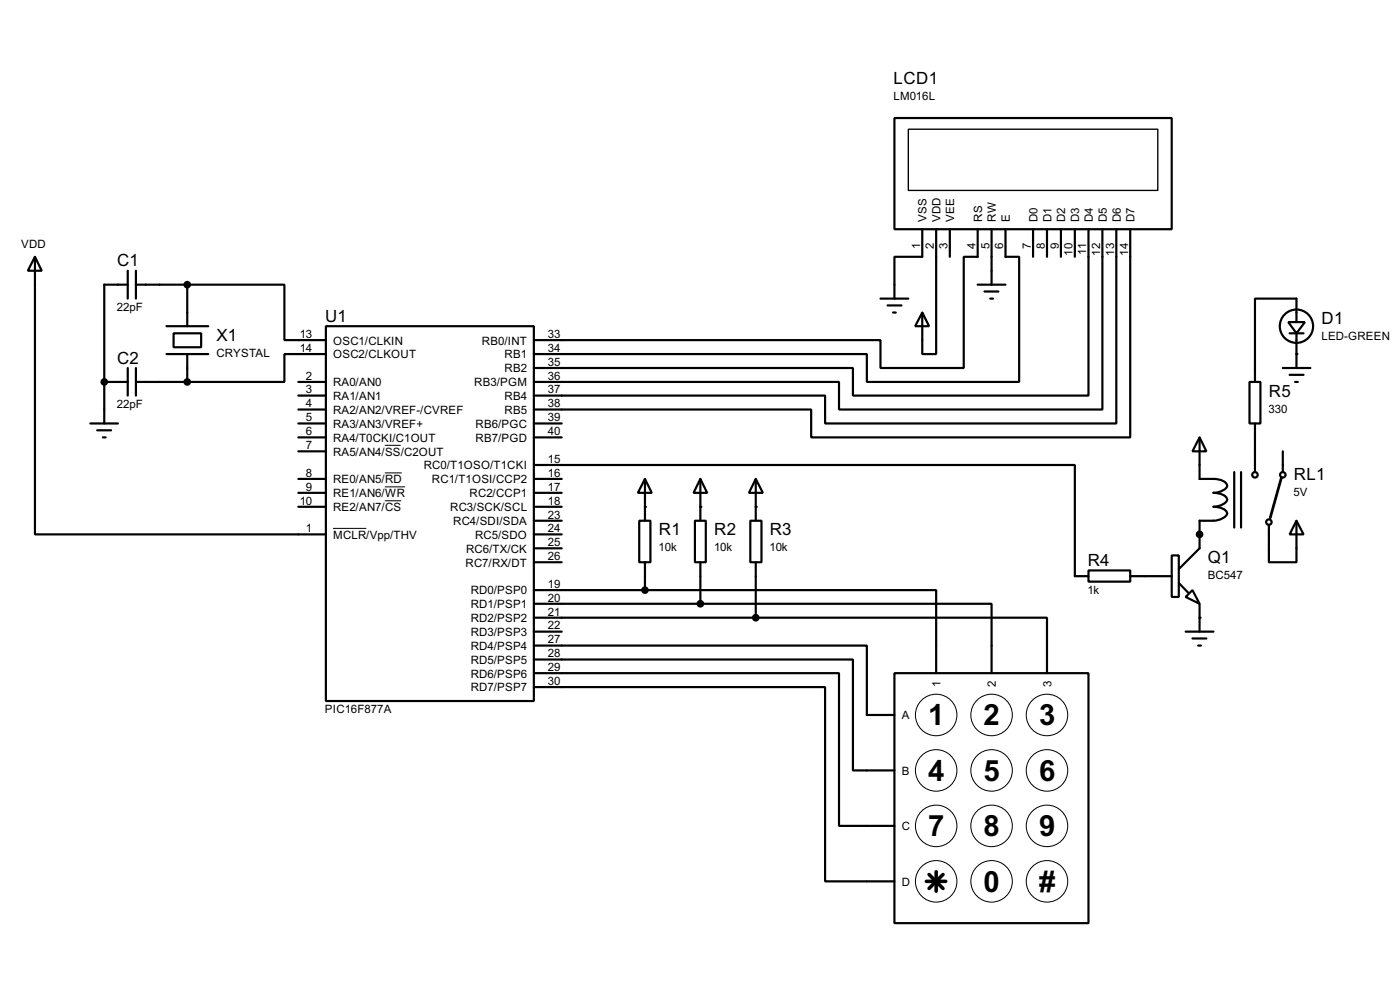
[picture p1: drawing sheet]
<svg xmlns="http://www.w3.org/2000/svg" width="256mm" height="180mm" viewBox="0 0 256 180" stroke-linecap="round" stroke-linejoin="round" font-family="sans-serif">
<g fill="none" stroke="#000" stroke-width=".4">
<path d="M163.9 21.6h50.8v20.4h-50.8zM6.4 47l1.3 2.6h-2.6zM6.4 47v50.8h53.3M23.4 52.1h-4.3v25.4M23.4 49.6v5.1M24.9 52.1h9.4M24.9 49.6v5.1M30.5 59.7h7.7M34.3 52.1h17.8v10.2h7.6M34.3 52.1v7.6M59.7 59.7h38.1v68.6h-38.1zM161.3 54.7h5.1"/>
<path d="M162.6 55.9h2.6M163.6 57.2h.5M169 57.2l1.2 2.5h-2.5zM169 42v5h-5.1v7.7M171.5 42v22.8h-2.5v-7.6M174 42v5M179.1 42v5h-2.5v20.4h-15.3v-5.1h-63.5M179.1 52.1h5.1M180.4 53.4h2.5M181.4 54.7h.5M181.7 42v10.1M184.2 42v5h2.5v22.9h-27.9v-5.1h-61"/>
<path d="M189.3 42v5M191.8 42v5M194.4 42v5M196.9 42v5M199.4 42v30.4h-43.1v-5h-58.5M202 42v33h-48.3v-5.1h-55.9M204.5 42v35.5h-53.3v-5.1h-53.4M207.1 42v38.1h-58.5v-5.1h-50.8M236 59h3.1l-1.6 2zM237.5 59v-4.3h-7.6v15.2M16.6 77.5h5M17.8 78.8h2.6"/>
<path d="M19.1 69.9h4.3M23.4 67.4v5M24.9 69.9h9.4M24.9 67.4v5M30.5 64.8h7.7M31.8 61h5.1v2.6h-5.1zM34.3 64.8v5.1M54.7 69.9h5M54.7 72.4h5M54.7 75h5M54.7 77.5h5M59.7 64.8h-7.6v5.1h-17.8"/>
<path d="M97.8 77.5h5.1M228.9 69.9h2v7.6h-2zM229.9 77.5v8.9M235 67.4h5.1M236.3 68.6h2.5M236.3 61h2.5M237.3 69.9h.5M237.5 61v6.4M18.9 80.1h.5M54.7 80.1h5M54.7 82.6h5M54.7 87.7h5"/>
<path d="M54.7 90.2h5M54.7 92.8h5M97.8 85.1h99.1v20.4h2.5M97.8 80.1h5.1M97.8 87.7h5.1M97.8 90.2h5.1M97.8 92.8h5.1M97.8 97.8h5.1M97.8 95.3h5.1M117.1 95.3h2.1v7.6h-2.1zM118.2 87.7l1.2 2.5h-2.5zM118.2 87.7v7.6"/>
<path d="M127.3 95.3h2v7.6h-2zM128.3 87.7l1.3 2.5h-2.5zM128.3 87.7v7.6M137.5 95.3h2v7.6h-2zM138.5 87.7l1.3 2.5h-2.6zM138.5 87.7v7.6M219.8 80.1l1.2 2.5h-2.5zM219.8 80.1v7.6a8.3 8.3 0 0 1 4.2 .3 .89 .89 0 0 1 .8 .9 .89 .89 0 0 1-.8 .9l-1.1 .3-.6 .1a2.27 2.27 0 0 1 2.5 1.3 2.58 2.58 0 0 1-2.5 1.3 2.27 2.27 0 0 1 2.5 1.2 2.66 2.66 0 0 1-2.5 1.3h-2.5v5.1l-3.8 3.8M226.1 86.4v10.2M227.4 86.4v10.2M235 82.6v3.8M237.5 95.3l1.3 2.5h-2.5z"/>
<path d="M237.5 95.3v7.6h-5v-6.8M97.8 118.2h61v12.7h5.1M97.8 108h20.4M97.8 110.5h30.5M97.8 113.1h40.7M97.8 115.6h5.1M97.8 102.9h5.1M97.8 100.4h5.1M118.2 108h53.3v15.2M118.2 102.9v5.1M128.3 110.5h53.4v12.7M128.3 102.9v7.6"/>
<path d="M138.5 113.1h53.3v10.1M138.5 102.9v10.2M199.4 104.4h7.7v2.1h-7.7zM207.1 105.5h7.6M214.7 101.7h1.3v7.6h-1.3zM216 106.7l1.7 1.8M217.2 109.3l1.3-1.3 1.3 2.5zM217.2 115.6h5.1M218.5 116.9h2.5M219.5 118.2h.5M219.8 110.5v5.1M97.8 120.7h58.5v20.3h7.6"/>
<path d="M97.8 123.2h55.9v28h10.2M97.8 125.8h53.4v35.5h12.7M163.9 123.2h35.5v45.8h-35.5z"/>
<circle cx="237.5" cy="59.7" r="3.1"/>
<circle cx="229.9" cy="86.9" r=".5"/>
<circle cx="232.4" cy="95.6" r=".5"/>
<circle cx="235" cy="86.9" r=".5"/>
</g>
<g fill="#000">
<circle cx="19.1" cy="69.9" r=".2"/>
<circle cx="237.5" cy="64.8" r=".2"/>
<circle cx="118.2" cy="92.8" r=".2"/>
<circle cx="128.3" cy="92.8" r=".2"/>
<circle cx="138.5" cy="92.8" r=".2"/>
<circle cx="219.8" cy="97.8" r=".2"/>
<circle cx="219.8" cy="113.1" r=".2"/>
</g>
<g fill="none" stroke="#000" stroke-width=".18">
<path d="M61 96.7h6.1M70.5 81.5h2.9M70.5 86.6h3.1M70.5 89.1h3.7M70.5 91.7h3"/>
<circle cx="171.5" cy="130.9" r="3.8"/>
<circle cx="181.6" cy="130.9" r="3.8"/>
<circle cx="191.8" cy="130.9" r="3.8"/>
<circle cx="171.5" cy="151.2" r="3.8"/>
<circle cx="171.5" cy="141" r="3.8"/>
<circle cx="181.6" cy="141" r="3.8"/>
<circle cx="181.6" cy="151.2" r="3.8"/>
<circle cx="191.8" cy="151.2" r="3.8"/>
<circle cx="191.8" cy="141" r="3.8"/>
<circle cx="171.5" cy="161.3" r="3.8"/>
<circle cx="181.6" cy="161.3" r="3.8"/>
<circle cx="191.8" cy="161.3" r="3.8"/>
</g>
<path d="M166.4 23.7h45.7v11.2h-45.7z" fill="none" stroke="#000" stroke-width=".25"/>
<g fill="#000" stroke="#000" stroke-width=".4">
<circle cx="34.3" cy="52.1" r=".5"/>
<circle cx="19.1" cy="69.9" r=".5"/>
<circle cx="34.3" cy="69.9" r=".5"/>
<circle cx="219.7" cy="97.8" r=".5"/>
<circle cx="118.1" cy="108" r=".5"/>
<circle cx="128.3" cy="110.5" r=".5"/>
<circle cx="138.4" cy="113.1" r=".5"/>
</g>
<path d="M171.5 159.6v3.5M169.7 161.3h3.6M170.2 160.1l2.6 2.5M172.8 160.1l-2.6 2.5" fill="none" stroke="#000" stroke-width=".65"/>
<path d="M234.8 87.4l-2.1 7.4" fill="none" stroke="#000" stroke-width=".5"/>
<g font-size="6">
<text x="170.1" y="132.8">1</text>
<text x="180.2" y="132.8">2</text>
<text x="190.4" y="132.8">3</text>
<text x="170.1" y="142.9">4</text>
<text x="180.2" y="142.9">5</text>
<text x="190.4" y="142.9">6</text>
<text x="170.1" y="153.1">7</text>
<text x="180.2" y="153.1">8</text>
<text x="190.4" y="153.1">9</text>
<text x="180.2" y="163.2">0</text>
<text x="190.4" y="163.2">#</text>
</g>
<g font-size="3.5">
<text x="163.7" y="15.5">LCD1</text>
<text x="21.5" y="48.7">C1</text>
<text x="59.6" y="58.9">U1</text>
<text x="242.1" y="59.3">D1</text>
<text x="39.7" y="62.4">X1</text>
<text x="21.5" y="66.6">C2</text>
<text x="232.5" y="72.6">R5</text>
<text x="237" y="87.8">RL1</text>
<text x="120.7" y="98">R1</text>
<text x="130.9" y="98">R2</text>
<text x="141" y="98">R3</text>
<text x="199.3" y="103.6">R4</text>
<text x="221.3" y="103.1">Q1</text>
</g>
<g font-size="2.4">
<text x="163.7" y="18.3">LM016L</text>
<text x="169.8" y="40.6" transform="rotate(-90 169.8 40.6)">VSS</text>
<text x="172.3" y="40.6" transform="rotate(-90 172.3 40.6)">VDD</text>
<text x="174.8" y="40.6" transform="rotate(-90 174.8 40.6)">VEE</text>
<text x="179.9" y="40.6" transform="rotate(-90 179.9 40.6)">RS</text>
<text x="182.5" y="40.6" transform="rotate(-90 182.5 40.6)">RW</text>
<text x="185" y="40.6" transform="rotate(-90 185 40.6)">E</text>
<text x="190.1" y="40.6" transform="rotate(-90 190.1 40.6)">D0</text>
<text x="192.6" y="40.6" transform="rotate(-90 192.6 40.6)">D1</text>
<text x="195.2" y="40.6" transform="rotate(-90 195.2 40.6)">D2</text>
<text x="197.7" y="40.6" transform="rotate(-90 197.7 40.6)">D3</text>
<text x="200.2" y="40.6" transform="rotate(-90 200.2 40.6)">D4</text>
<text x="202.8" y="40.6" transform="rotate(-90 202.8 40.6)">D5</text>
<text x="205.3" y="40.6" transform="rotate(-90 205.3 40.6)">D6</text>
<text x="207.9" y="40.6" transform="rotate(-90 207.9 40.6)">D7</text>
<text x="3.9" y="45.3">VDD</text>
<text x="168.6" y="45.7" transform="rotate(-90 168.6 45.7)">1</text>
<text x="171.1" y="45.7" transform="rotate(-90 171.1 45.7)">2</text>
<text x="173.6" y="45.7" transform="rotate(-90 173.6 45.7)">3</text>
<text x="178.7" y="45.6" transform="rotate(-90 178.7 45.6)">4</text>
<text x="181.3" y="45.7" transform="rotate(-90 181.3 45.7)">5</text>
<text x="183.8" y="45.7" transform="rotate(-90 183.8 45.7)">6</text>
<text x="188.9" y="45.6" transform="rotate(-90 188.9 45.6)">7</text>
<text x="191.4" y="45.6" transform="rotate(-90 191.4 45.6)">8</text>
<text x="194" y="45.7" transform="rotate(-90 194 45.7)">9</text>
<text x="196.5" y="46.8" transform="rotate(-90 196.5 46.8)">10</text>
<text x="199" y="46.6" transform="rotate(-90 199 46.6)">11</text>
<text x="201.6" y="46.8" transform="rotate(-90 201.6 46.8)">12</text>
<text x="204.1" y="46.8" transform="rotate(-90 204.1 46.8)">13</text>
<text x="206.7" y="46.8" transform="rotate(-90 206.7 46.8)">14</text>
<text x="21.4" y="56.8">22pF</text>
<text x="39.6" y="65.4">CRYSTAL</text>
<text x="54.9" y="61.9">13</text>
<text x="54.9" y="64.4">14</text>
<text x="61" y="63.1">OSC1/CLKIN</text>
<text x="61" y="65.6">OSC2/CLKOUT</text>
<text x="88.3" y="63.1">RB0/INT</text>
<text x="92.4" y="65.6">RB1</text>
<text x="100.4" y="64.4">34</text>
<text x="100.4" y="61.9">33</text>
<text x="242.1" y="62.3">LED-GREEN</text>
<text x="56.1" y="69.5">2</text>
<text x="56.1" y="72">3</text>
<text x="61" y="70.7">RA0/AN0</text>
<text x="86.9" y="70.7">RB3/PGM</text>
<text x="92.4" y="68.1">RB2</text>
<text x="100.4" y="72">37</text>
<text x="100.4" y="69.5">36</text>
<text x="100.4" y="67">35</text>
<text x="21.4" y="74.6">22pF</text>
<text x="56.1" y="74.6">4</text>
<text x="56.1" y="77.1">5</text>
<text x="61" y="73.2">RA1/AN1</text>
<text x="61" y="75.8">RA2/AN2/VREF-/CVREF</text>
<text x="92.4" y="75.8">RB5</text>
<text x="92.4" y="73.2">RB4</text>
<text x="100.4" y="77.1">39</text>
<text x="100.4" y="74.6">38</text>
<text x="232.4" y="75.5">330</text>
<text x="56.1" y="79.7">6</text>
<text x="56.1" y="82.2">7</text>
<text x="61" y="80.8">RA4/T0CKI/C1OUT</text>
<text x="61" y="83.4">RA5/AN4/SS/C2OUT</text>
<text x="61" y="78.3">RA3/AN3/VREF+</text>
<text x="87.1" y="80.8">RB7/PGD</text>
<text x="87.1" y="78.3">RB6/PGC</text>
<text x="100.4" y="79.7">40</text>
<text x="56.1" y="87.3">8</text>
<text x="56.1" y="89.8">9</text>
<text x="61" y="88.5">RE0/AN5/RD</text>
<text x="77.6" y="85.9">RC0/T1OSO/T1CKI</text>
<text x="79.1" y="88.5">RC1/T1OSI/CCP2</text>
<text x="100.4" y="87.3">16</text>
<text x="100.4" y="89.8">17</text>
<text x="100.4" y="84.7">15</text>
<text x="54.9" y="92.4">10</text>
<text x="61" y="91">RE1/AN6/WR</text>
<text x="61" y="93.6">RE2/AN7/CS</text>
<text x="82.5" y="93.6">RC3/SCK/SCL</text>
<text x="86" y="91">RC2/CCP1</text>
<text x="100.4" y="92.4">18</text>
<text x="100.4" y="94.9">23</text>
<text x="237" y="90.8">5V</text>
<text x="56.1" y="97.4">1</text>
<text x="61" y="98.6">MCLR/Vpp/THV</text>
<text x="83" y="96.1">RC4/SDI/SDA</text>
<text x="85.4" y="101.2">RC6/TX/CK</text>
<text x="87" y="98.6">RC5/SDO</text>
<text x="100.4" y="100">25</text>
<text x="100.4" y="97.4">24</text>
<text x="120.7" y="100.9">10k</text>
<text x="130.8" y="100.9">10k</text>
<text x="141" y="100.9">10k</text>
<text x="85.3" y="103.7">RC7/RX/DT</text>
<text x="100.4" y="107.6">19</text>
<text x="100.4" y="102.5">26</text>
<text x="221.2" y="106">BC547</text>
<text x="86.2" y="108.8">RD0/PSP0</text>
<text x="86.2" y="111.3">RD1/PSP1</text>
<text x="86.2" y="113.9">RD2/PSP2</text>
<text x="100.4" y="110.1">20</text>
<text x="100.4" y="112.7">21</text>
<text x="199.2" y="108.7">1k</text>
<text x="86.2" y="119">RD4/PSP4</text>
<text x="86.2" y="116.4">RD3/PSP3</text>
<text x="100.4" y="117.8">27</text>
<text x="100.4" y="115.2">22</text>
<text x="86.2" y="124">RD6/PSP6</text>
<text x="86.2" y="121.5">RD5/PSP5</text>
<text x="100.4" y="125.4">30</text>
<text x="100.4" y="122.8">29</text>
<text x="100.4" y="120.3">28</text>
<text x="172.3" y="125.6" transform="rotate(-90 172.3 125.6)">1</text>
<text x="182.5" y="125.6" transform="rotate(-90 182.5 125.6)">2</text>
<text x="192.6" y="125.7" transform="rotate(-90 192.6 125.7)">3</text>
<text x="59.5" y="130.5">PIC16F877A</text>
<text x="86.2" y="126.6">RD7/PSP7</text>
<text x="165.2" y="131.7">A</text>
<text x="165.2" y="141.8">B</text>
<text x="165.2" y="152">C</text>
<text x="165.2" y="162.1">D</text>
</g>
</svg>
